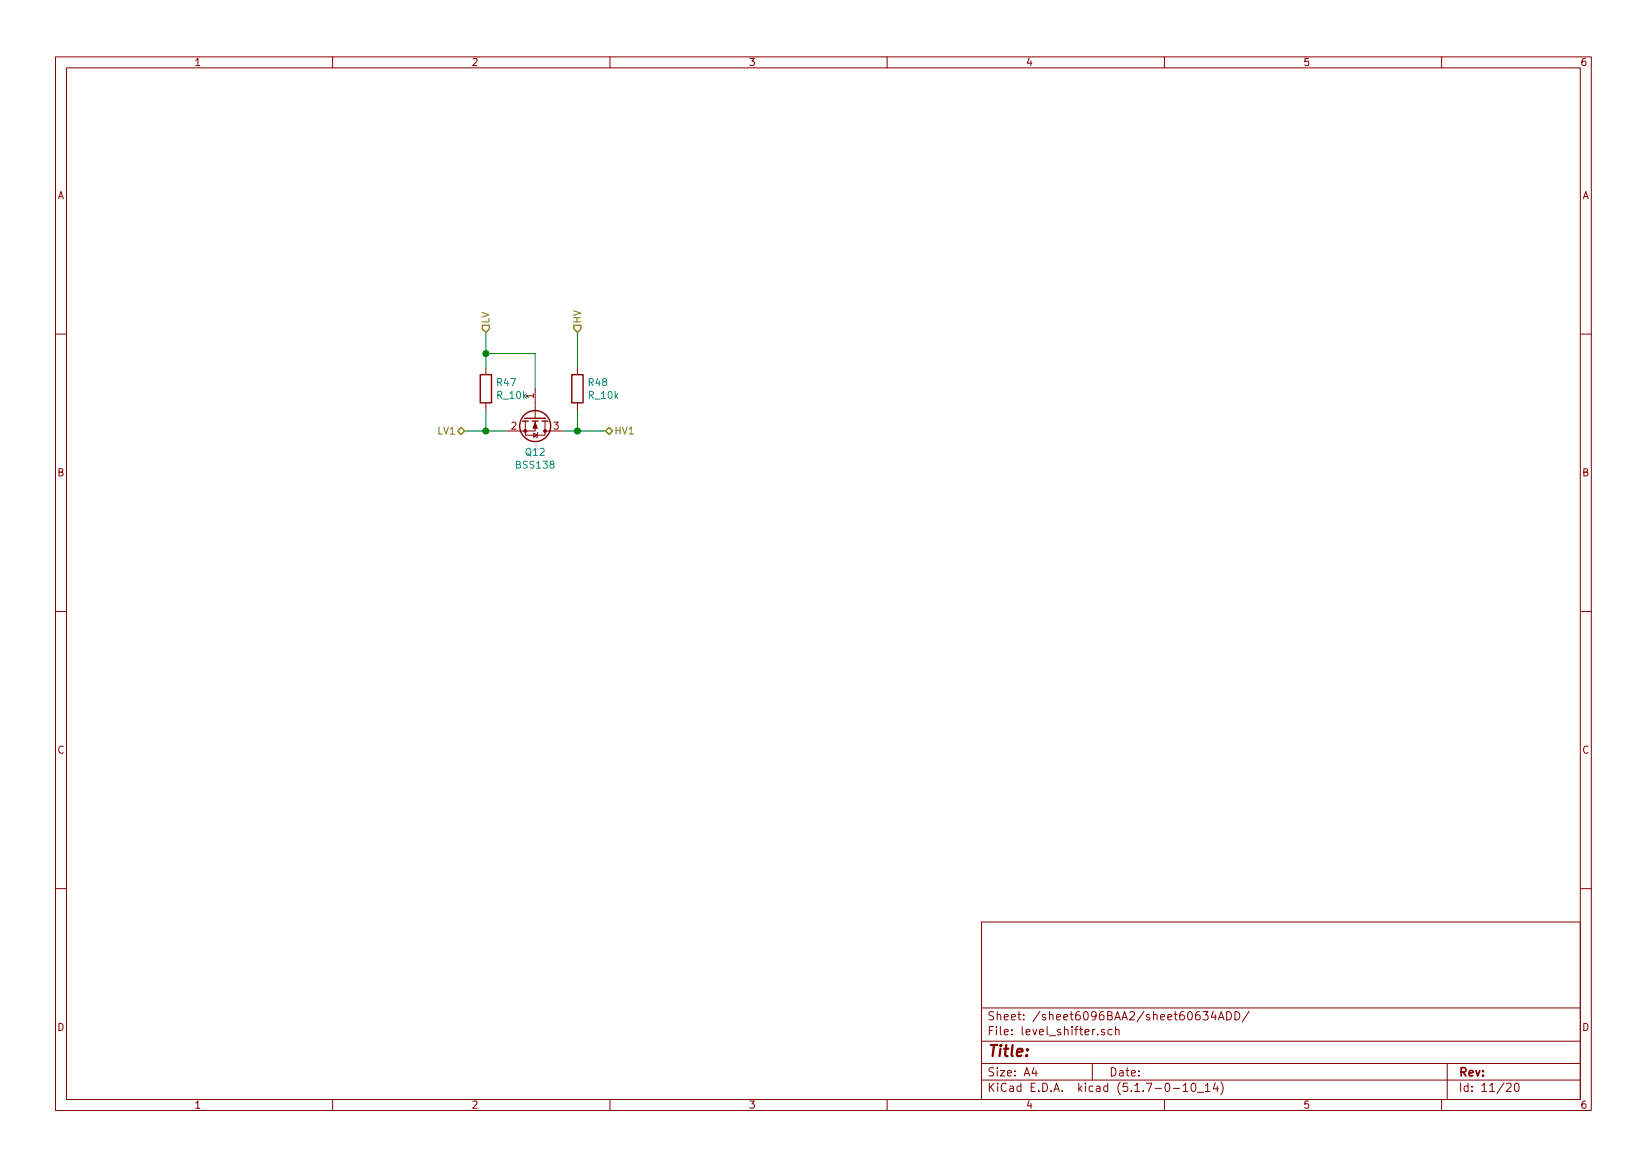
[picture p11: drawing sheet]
<svg xmlns="http://www.w3.org/2000/svg" width="297mm" height="210mm" viewBox="0 0 297 210" stroke-linecap="round" stroke-linejoin="round" font-family="sans-serif">
<g fill="none" stroke="#840000" stroke-width=".18">
<path d="M10 10.3h277v189.9h-277zM12 12.2h273v186.1h-273zM60 10.3v1.9M110 10.3v1.9M160 10.3v1.9M210 10.3v1.9M260 10.3v1.9M10 60.2h2M87.6 66.3v1.3M87.6 72.6v1.3M94.7 75.9v2.6h3.6v-2.6M96.3 78.1l.6 .4-.6 .4z"/>
<path d="M96.5 75.9v1.8h-5.1M96.5 70.1v5.3M97 78l-.1 .1v.8l-.1 .1M98.3 77.7h3.3M104.1 66.3v1.3M104.1 72.6v1.3M285 60.2h2M10 110.3h2M285 110.3h2M10 160.2h2M177 166.3h108v32h-108zM285 160.2h2"/>
<path d="M60 198.3v1.9M110 198.3v1.9M160 198.3v1.9M177 194.8h108M177 191.8h108M177 187.8h108M177 181.8h108M186.5 192.5l-.4 1h1M186.8 193v1M197 191.8v3M199.2 185.7l-.4-.1-.2 .2 .1 .2 .5 .2v.3h-.6M200.6 185.7l-.5-.1-.3 .3 .1 .6 .2 .1 .5-.1"/>
<path d="M201.2 185.7l.2-.1 .4 .1v.9M201.2 185.1v1.5M210 198.3v1.9M211.6 196.3h1.2M213.4 195.8l.4-.5v1.5M213.4 196.8h.8M215 195.4l.3-.1a.94 .94 0 0 1 0 1.5 .8 .8 0 0 1-.6-.6 .8 .8 0 0 1 .3-.8zM216 197h1.1M217 182.4h.9l-.5 .6 .4 .1v.7l-.2 .1-.6-.1M217.4 195.8l.4-.5v1.5M217.4 196.8h.8M218.8 182.3l-.3 1.1h.9"/>
<path d="M219.2 195.2l-.4 1.1h.9M219.2 182.9v1M219.5 195.8v1M219.7 183.9l.5-1.5 .6 1.5M219.9 183.5h.7M220.2 195.1a1.71 1.71 0 0 1 0 2.3M221.2 182.4a.76 .76 0 0 1 .9 .8 .76 .76 0 0 1-.9 .7zM222.7 182.4a.76 .76 0 0 1 .9 .8 .76 .76 0 0 1-.9 .7zM225.3 182.3l-1.3 2M260 198.3v1.9M261 191.8v6.5M271.7 195.5l.6-.2 .2 .5-.9 1h.9"/>
<path d="M273.3 195.4l.3-.1a.94 .94 0 0 1 0 1.5h-.1a1 1 0 0 1-.2-1.4z"/>
</g>
<g fill="none" stroke="#840000" stroke-width=".25">
<path d="M86.6 67.6h2v5h-2zM94.2 75.9h1M94.6 75.4h3.8M96 75.9h1M97.8 75.9h1M103.1 67.6h2.1v5h-2.1z"/>
<circle cx="96.5" cy="76.8" r="2.79"/>
</g>
<g fill="#840000" stroke="#840000" stroke-width=".18">
<path d="M96.5 76.2l.4 1h-.8z"/>
<circle cx="94.7" cy="77.7" r=".25"/>
<circle cx="98.3" cy="77.7" r=".25"/>
</g>
<path d="M87.6 59.9v6.4M104.1 59.9v6.4M83.8 77.7h7.6M87.6 73.9v3.8M87.6 63.7h8.9v6.4M101.6 77.7h7.6M104.1 73.9v3.8" fill="none" stroke="#008400" stroke-width=".18"/>
<path d="M87 58.7h1.3v.6l-.7 .6-.6-.6zM103.5 58.7h1.3v.6l-.7 .6-.6-.6zM82.5 77.7l.7-.6 .6 .6-.6 .7zM109.2 77.7l.7-.6 .6 .6-.6 .7z" fill="none" stroke="#848400" stroke-width=".25"/>
<g fill="#008400" stroke="#008400" stroke-width=".25">
<circle cx="87.6" cy="77.7" r=".51"/>
<circle cx="104.1" cy="77.7" r=".51"/>
<circle cx="87.6" cy="63.7" r=".51"/>
</g>
<text font-size="2.8" fill="#840000" x="178" y="190.5">Title:</text>
<g font-size="2.1" fill="#840000">
<text x="178" y="184">Sheet: /sheet6096BAA2/sheet60634ADD/</text>
<text x="178" y="186.7">File: level_shifter.sch</text>
<text x="178" y="196.9">KiCad E.D.A. kicad (5.1.7-0-10_14)</text>
<text x="178" y="194.1">Size: A4</text>
<text x="200" y="194.1">Date:</text>
<text x="263" y="194.1">Rev:</text>
<text x="263" y="196.9">Id: 11/20</text>
</g>
<g font-size="1.8" fill="#840000">
<text x="35" y="11.9">1</text>
<text x="85" y="11.9">2</text>
<text x="135" y="11.9">3</text>
<text x="185" y="11.9">4</text>
<text x="235" y="11.9">5</text>
<text x="285" y="11.9">6</text>
<text x="10.4" y="35.9">A</text>
<text x="285.4" y="35.9">A</text>
<text x="96.3" y="71.9" transform="rotate(-90 96.3 71.9)">1</text>
<text x="92.2" y="77.5">2</text>
<text x="99.8" y="77.5">3</text>
<text x="10.4" y="85.9">B</text>
<text x="285.4" y="85.9">B</text>
<text x="10.4" y="135.9">C</text>
<text x="285.4" y="135.9">C</text>
<text x="10.4" y="185.9">D</text>
<text x="285.4" y="185.9">D</text>
<text x="35" y="199.9">1</text>
<text x="85" y="199.9">2</text>
<text x="135" y="199.9">3</text>
<text x="185" y="199.9">4</text>
<text x="235" y="199.9">5</text>
<text x="285" y="199.9">6</text>
</g>
<g font-size="1.8" fill="#848400">
<text x="88.3" y="58.4" transform="rotate(-90 88.3 58.4)">LV</text>
<text x="104.8" y="58.4" transform="rotate(-90 104.8 58.4)">HV</text>
<text x="79" y="78.4">LV1</text>
<text x="110.7" y="78.4">HV1</text>
</g>
<g font-size="1.8" fill="#008484">
<text x="89.7" y="69.6">R47</text>
<text x="89.7" y="71.9">R_10k</text>
<text x="106.2" y="69.6">R48</text>
<text x="106.2" y="71.9">R_10k</text>
<text x="94.8" y="82.2">Q12</text>
<text x="93.2" y="84.5">BSS138</text>
</g>
</svg>
